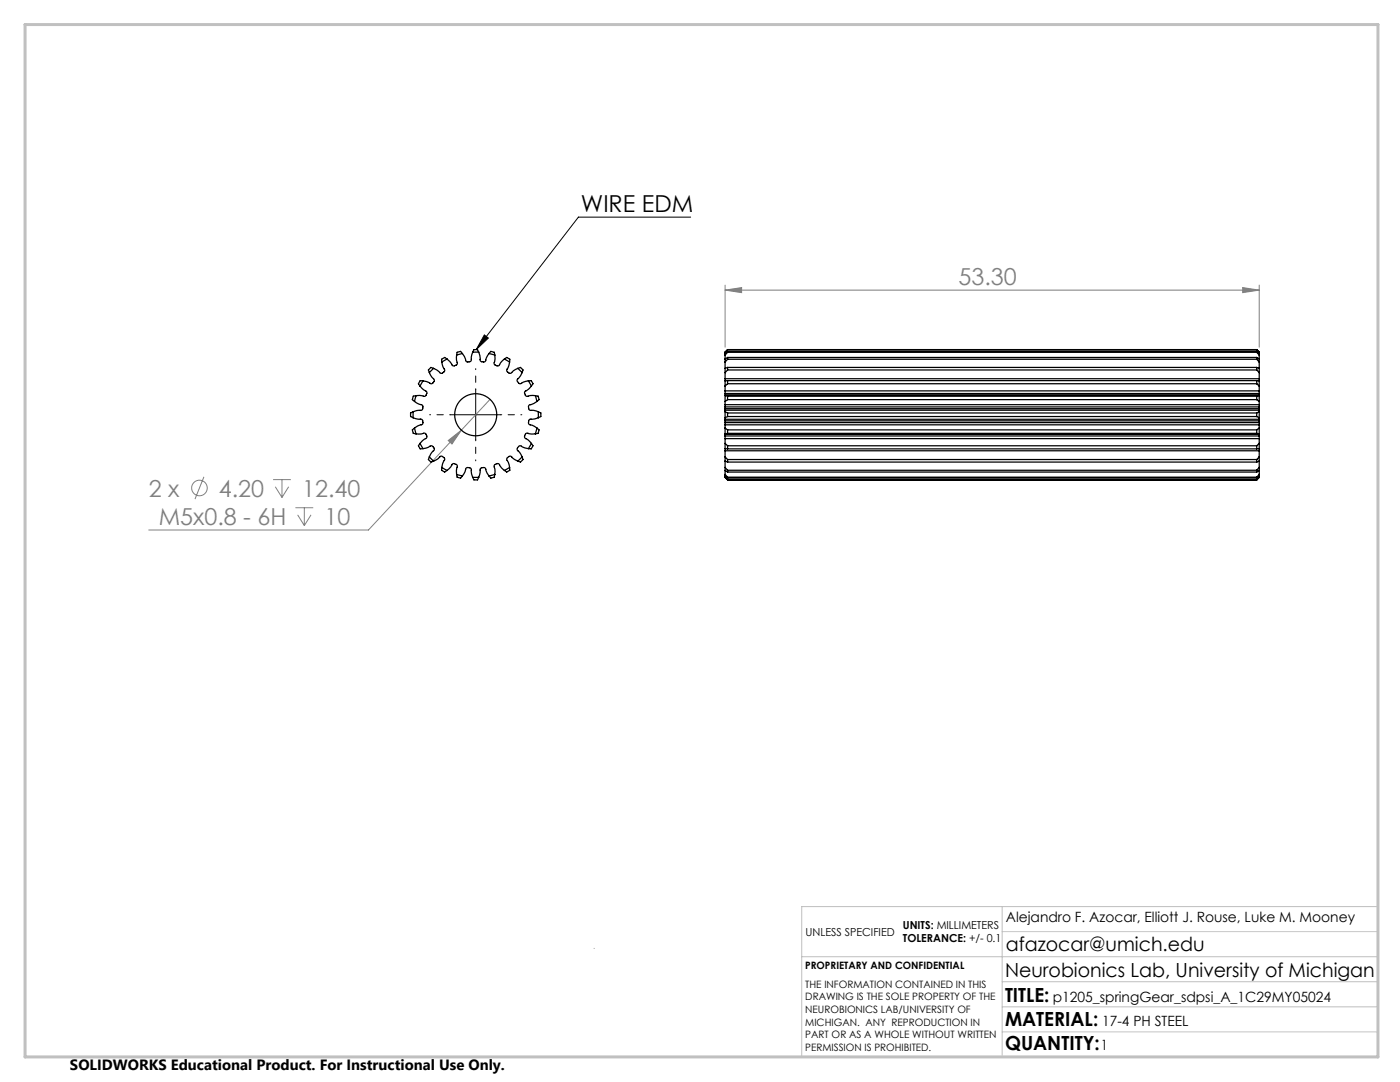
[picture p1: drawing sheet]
<svg xmlns="http://www.w3.org/2000/svg" width="279mm" height="216mm" viewBox="0 0 279 216" stroke-linecap="round" stroke-linejoin="round" font-family="sans-serif">
<g fill="none" stroke="#808080" stroke-width=".2">
<path d="M144.7 57.9l3.3-.5v1zM144.7 56.9v12.4M144.7 57.9h106.6M248 57.4l3.3 .5-3.3 .5zM251.3 56.9v12.4M97.8 79.7l-24.3 26.1h-43.8M40.7 95.1l-1.8 4.5M54.5 95.7h3.6M54.9 97.1l1.4 2.2M56.3 95.7v3.6M57.6 97.1l-1.3 2.2M89.5 87.9l2.6-2.1-1.9 2.8z"/>
<path d="M59 101.3h3.5M59.4 102.7l1.3 2.2M60.7 101.3v3.6M62.1 102.7l-1.4 2.2"/>
<circle cx="39.8" cy="97.4" r="1.56"/>
</g>
<path d="M137.8 43.3h-22.4l-20.4 26.5M94.9 77.8v10M96.7 66.8l.8 .7-2.5 2.3zM89.9 82.8h10" fill="none" stroke="#000" stroke-width=".2"/>
<path d="M94.9 77.8v-4.2M89.9 82.8h-4.2M94.9 87.8v4.2M99.9 82.8h4.2" fill="none" stroke="#000" stroke-width=".2" stroke-dasharray="15.2 1.3 1.3 1.3" stroke-dashoffset="15"/>
<path d="M118.6 189.2h.1M160 190.9h115M200 185.9h75M200 180.9v30M200 195.9h75M275 180.9h-115v30M200 205.9h75M200 200.9h75" fill="none" stroke="#c0c0c0" stroke-width=".2"/>
<path d="M5 4.9h270v206h-270z" fill="none" stroke="#c0c0c0" stroke-width=".6"/>
<path d="M96.7 66.8l.8 .7-2.5 2.3z" fill="#000"/>
<g fill="#808080">
<path d="M89.5 87.9l2.6-2.1-1.9 2.8z"/>
<path d="M144.7 57.9l3.3-.5v1zM248 57.4l3.3 .5-3.3 .5z"/>
</g>
<g fill="none" stroke="#000" stroke-width=".25">
<path d="M83 78.9l-.3 1.2M83 78.9l-.5 .2-.1 .3-.1 .3 .4 .4M83.8 77l1.1 1a.6 .6 0 0 1 .2 .7 .6 .6 0 0 1-.6 .4l-1.5-.2M84.4 76l-.6 1M84.4 76h-.5l-.2 .3-.2 .3 .3 .4M85.7 74.4l.8 1.2a.6 .6 0 0 1 0 .7 .6 .6 0 0 1-.7 .2l-1.4-.5M86.5 73.5l-.8 .9M86.5 73.5l-.5-.2-.3 .3-.2 .2 .2 .6M88.2 72.2l.5 1.4a.6 .6 0 0 1-.2 .7 .6 .6 0 0 1-.8 0l-1.2-.8M89.2 71.6l-1 .6M89.2 71.6l-.4-.3-.4 .2-.3 .2 .1 .5M91.1 70.9l.1 1.4a.6 .6 0 0 1-.3 .6 .6 .6 0 0 1-.7-.1l-1-1.2"/>
<path d="M92.3 70.5l-1.2 .4M92.3 70.5l-.4-.4-.3 .1-.4 .1-.1 .6M94.3 70.3l-.2 1.4a.6 .6 0 0 1-.6 .5 .6 .6 0 0 1-.6-.3l-.6-1.4M94.3 70.3h1.2M94.3 70.3l.3-.5h.3h.4l.2 .5M95.5 70.3l.3 1.2a.47 .47 0 0 0 .1 .5 .47 .47 0 0 0 .4 .2l.6-.1 .1-.7 .6-.9M97.6 70.5l1.2 .4M97.6 70.5l.4-.4 .3 .1 .3 .1 .2 .6M98.8 70.9l-.1 1.2a.47 .47 0 0 0-.1 .5 .47 .47 0 0 0 .4 .3h.6l.3-.5 .8-.8M100.7 71.6l1 .6M100.7 71.6l.4-.3 .3 .2 .3 .2v.5M101.7 72.2l-.4 1.3a.47 .47 0 0 0-.2 .4 .47 .47 0 0 0 .3 .4l.5 .2 .5-.5 .9-.5"/>
<path d="M103.3 73.5l.9 .9M103.3 73.5l.6-.2 .2 .3 .3 .2-.2 .6M104.2 74.4l-.7 1.1a.47 .47 0 0 0-.3 .3 .47 .47 0 0 0 .2 .5l.4 .3 .6-.4 1.1-.2M105.5 76l.6 1M105.5 76h.5l.2 .3 .2 .3-.3 .4M106.1 77l-1 .9a.47 .47 0 0 0-.4 .3 .47 .47 0 0 0 .1 .5l.3 .4 .7-.2h1M106.8 78.9l.4 1.2M106.8 78.9l.6 .2 .1 .3 .1 .3-.4 .4M144.7 77v1M144.7 76v1M144.7 78v.5M144.7 78.5v.3"/>
<path d="M144.7 74.4v1.2M144.7 73.5v.9M144.7 75.6v.4M144.7 72.2v1.3M144.7 71.6v.6M144.7 70.9v.7M144.7 70.5v.4M144.7 70.3h.1M144.7 78.8l106.6 .1M144.7 78h106.6M144.7 78.8h106.6M144.7 70.3v.2"/>
<path d="M144.7 78.5h106.6M144.7 75.6h106.6M145.2 79.1v.6M145.2 79.1l-.5-.2v1.2M145.2 76v.6M145.2 73.3v.5M145.2 71.3v.4M145.2 70.1v.2M145.2 69.8h.1M145.2 69.8l-.5 .5M145.2 69.8h105.6M145.2 79.7l-.5 .4"/>
<path d="M145.2 79.7h105.6M145.2 79.1h105.6M145.2 76.6l-.5 .4M145.2 76.6h105.6M145.2 76h105.6M145.2 76h-.5M145.2 73.8l-.5 .6M145.2 73.8h105.6M145.2 73.3h105.6M145.2 73.3l-.5 .2M145.2 71.7l-.5 .5M145.2 71.7h105.6"/>
<path d="M145.2 71.3l-.5 .3M145.2 71.3h105.6M145.2 70.3l-.5 .6M145.2 70.3h105.6M145.2 70.1l-.5 .4M145.2 70.1h105.6M250.8 79.1v.6M250.8 79.1l.5-.2v1.2M250.8 76v.6M250.8 73.3v.5M250.8 71.3v.4M250.8 71.3l.5 .3v.6"/>
<path d="M250.8 70.1v.2M250.8 70.1l.5 .4v.4M250.8 69.8h.1M250.8 69.8l.5 .5M250.8 79.7l.5 .4M250.8 76.6l.5 .4M250.8 76h.5M250.8 73.8l.5 .6M250.8 73.3l.5 .2M250.8 71.7l.5 .5M250.8 70.3l.5 .6M251.3 77v1"/>
<path d="M251.3 76v1M251.3 78v.5M251.3 78.5v.3M251.3 74.4v1.2M251.3 73.5v.9M251.3 75.6v.4M251.3 72.2v1.3M251.3 70.9v.7M251.3 70.3h.1M251.3 70.3v.2M251.3 78.8v.1M82.5 83.4l1.4 .2a.6 .6 0 0 1 .5 .5 .6 .6 0 0 1-.4 .7l-1.3 .6"/>
<path d="M82.5 82.2v1.2M82.5 82.2l-.6 .2v.4v.3l.6 .3M82.7 85.4l.3 1.2M82.7 80.1l1.3 .6a.6 .6 0 0 1 .4 .7 .6 .6 0 0 1-.5 .5l-1.4 .3M82.7 85.4l-.4 .4 .1 .3 .1 .4 .5 .1M83 86.6l1.5-.1a.6 .6 0 0 1 .6 .3 .6 .6 0 0 1-.2 .7l-1.1 1M83.8 88.5l.6 1M83.8 88.5l-.3 .4 .2 .4 .2 .3 .5-.1M84.4 89.5l1.4-.5a.6 .6 0 0 1 .7 .2 .6 .6 0 0 1 0 .7l-.8 1.3M85.7 91.2l.8 .8M85.7 91.2l-.2 .5 .2 .3 .3 .2 .5-.2M86.5 92l1.2-.8a.6 .6 0 0 1 .8 0 .6 .6 0 0 1 .2 .7l-.5 1.4"/>
<path d="M88.2 93.3l1 .6M88.2 93.3l-.1 .5 .3 .2 .4 .2 .4-.3M89.2 93.9l1-1.1a.6 .6 0 0 1 .7-.2 .6 .6 0 0 1 .3 .6l-.1 1.5M91.1 94.7l1.2 .3M91.1 94.7l.1 .5 .4 .1 .3 .1 .4-.4M92.3 95l.6-1.3a.6 .6 0 0 1 .6-.4 .6 .6 0 0 1 .6 .5l.2 1.4M94.3 95.2h1.2M94.3 95.2l.3 .6h.2h.5l.2-.6M97.6 95l-.6-1.2a.47 .47 0 0 0-.2-.4 .47 .47 0 0 0-.5-.1l-.5 .3v.6l-.3 1M98.8 94.7l-1.2 .3M98.8 94.7l-.2 .5-.3 .1-.3 .1-.4-.4M100.7 93.9l-.9-1a.47 .47 0 0 0-.3-.4 .47 .47 0 0 0-.5 .1l-.4 .4 .2 .6v1.1"/>
<path d="M101.7 93.3l-1 .6M101.7 93.3v.5l-.3 .2-.3 .2-.4-.3M103.3 92l-1.1-.7a.47 .47 0 0 0-.3-.3 .47 .47 0 0 0-.5 .2l-.3 .5 .3 .6 .3 1M104.2 91.2l-.9 .8M104.2 91.2l.2 .5-.3 .3-.2 .2-.6-.2M105.5 89.5l-1.3-.3a.47 .47 0 0 0-.4-.3 .47 .47 0 0 0-.4 .3l-.2 .6 .5 .4 .5 1M106.1 88.5l-.6 1M106.1 88.5l.3 .4-.2 .4-.2 .3-.5-.1M106.8 86.6l-1.2-.1a.47 .47 0 0 0-.5-.1 .47 .47 0 0 0-.3 .4v.6l.5 .3 .8 .8M107.2 80.1l-1.2 .6a.47 .47 0 0 0-.4 .2 .47 .47 0 0 0-.1 .5l.2 .5h.7l1 .3M107.2 85.4l-.4 1.2M107.2 85.4l.4 .4-.1 .3-.1 .4-.6 .1"/>
<path d="M107.4 82.2v1.2M107.4 83.4l-1.2 .3a.47 .47 0 0 0-.5 0 .47 .47 0 0 0-.2 .4l.1 .6 .7 .2 .9 .5M107.4 82.2l.5 .2v.4v.3l-.5 .3M144.7 82.2v1.2M144.7 83.4v.3M144.7 81.9v.3M144.7 80.1v.6M144.7 84.8v.6M144.7 85.4v1.2l.5-.1M144.7 87.5v1M144.7 88.5v1M144.7 81.5v.4"/>
<path d="M144.7 83.7v.3M144.7 84.3v.5M144.7 80.7v.5M144.7 84v.3M144.7 81.2v.3M144.7 87v.5M144.7 86.7v.3M144.7 89.9v1.3M144.7 91.2v.8M144.7 89.5v.4M144.7 92v1.3M144.7 93.3v.6"/>
<path d="M144.7 93.9v.8M144.7 94.7v.3M144.7 95.3h.1M144.7 83.7h106.6M144.7 81.9h106.6M144.7 86.6h106.6M144.7 95.3l.5 .5M144.7 82.2l.5 .2M144.7 80.7h106.6M144.7 85.4l.5 .4M144.7 84.8h106.6M144.7 88.5l.5 .4"/>
<path d="M144.7 87.5h106.6M144.7 89.5l.5 .1M144.7 81.5h106.6M144.7 84h106.6M144.7 84.3h106.6M144.7 81.2h106.6M144.7 86.7h.1M144.7 95v.2M144.7 86.7h106.6M144.7 87h106.6M144.7 91.2l.5 .5M144.7 89.9h106.6"/>
<path d="M144.7 92l.5 .2M144.7 93.3l.5 .5M144.7 93.9l.5 .3M144.7 94.7l.5 .5M144.7 95l.5 .4M145.2 82.4v.7M145.2 85.8v.7M145.2 88.9v.7M145.2 91.7v.5M145.2 93.8v.4M145.2 95.2v.2M145.2 95.8h.1"/>
<path d="M145.2 95.8h105.6M145.2 82.4h105.6M145.2 83.1h105.6M145.2 83.1l-.5 .3M145.2 85.8h105.6M145.2 86.5h105.6M145.2 88.9h105.6M145.2 89.6h105.6M145.2 91.7h105.6M145.2 92.2h105.6M145.2 93.8h105.6M145.2 94.2h105.6"/>
<path d="M145.2 95.2h105.6M145.2 95.4h105.6M250.8 82.4v.7M250.8 85.8v.7M250.8 88.9v.7M250.8 91.7v.5M250.8 93.8v.4M250.8 95.2v.2M250.8 95.8h.1M250.8 83.1l.5 .3M251.3 82.2v1.2M251.3 83.4v.3"/>
<path d="M251.3 81.9v.3M251.3 80.1v.6M251.3 84.8v.6M251.3 85.4v1.2l-.5-.1M251.3 88.5v1M251.3 87.5v1M251.3 81.5v.4M251.3 83.7v.3M251.3 84.3v.5M251.3 80.7v.5M251.3 84v.3M251.3 81.2v.3"/>
<path d="M251.3 87v.5M251.3 86.7v.3M251.3 89.9v1.3M251.3 91.2v.8M251.3 89.5v.4M251.3 92v1.3M251.3 93.3v.6l-.5 .3M251.3 93.9v.8M251.3 94.7v.3l-.5 .4M251.3 95.2h.1M251.3 95.3l-.5 .5M251.3 82.2l-.5 .2"/>
<path d="M251.3 85.4l-.5 .4M251.3 89.5l-.5 .1M251.3 88.5l-.5 .4M251.3 86.7h.1M251.3 95.1v.1M251.3 91.2l-.5 .5M251.3 92l-.5 .2M251.3 93.3l-.5 .5M251.3 94.7l-.5 .5"/>
<circle cx="94.9" cy="82.8" r="4.2"/>
</g>
<text font-size="4.7" x="115.9" y="42.3">WIRE EDM</text>
<g font-size="4.7" fill="#808080">
<text x="191.3" y="56.9">53.30</text>
<text x="29.7" y="99.1">2 x</text>
<text x="43.7" y="99.1">4.20</text>
<text x="60.3" y="99.1">12.40</text>
<text x="31.7" y="104.7">M5x0.8 - 6H</text>
<text x="64.8" y="104.7">10</text>
</g>
<g font-size="3.9">
<text x="200.7" y="189.8">afazocar@umich.edu</text>
<text x="200.6" y="194.9">Neurobionics Lab, University of Michigan</text>
<text x="200.6" y="199.8">TITLE:</text>
<text x="200.6" y="209.5">QUANTITY:</text>
<text x="200.6" y="204.6">MATERIAL:</text>
</g>
<text font-size="3" x="14" y="213.5">SOLIDWORKS Educational Product. For Instructional Use Only.</text>
<g font-size="2.8">
<text x="200.7" y="183.9">Alejandro F. Azocar, Elliott J. Rouse, Luke M. Mooney</text>
<text x="210.1" y="199.8">p1205_springGear_sdpsi_A_1C29MY05024</text>
<text x="219.7" y="209.5">1</text>
<text x="220" y="204.6">17-4 PH STEEL</text>
</g>
<g font-size="2.2">
<text x="180.2" y="185.3">UNITS: MILLIMETERS</text>
<text x="160.8" y="186.8">UNLESS SPECIFIED</text>
<text x="180.2" y="188">TOLERANCE: +/- 0.1</text>
</g>
<g font-size="2">
<text x="160.7" y="193.4">PROPRIETARY AND CONFIDENTIAL</text>
<text x="160.7" y="197.1">THE INFORMATION CONTAINED IN THIS</text>
<text x="160.7" y="199.6">DRAWING IS THE SOLE PROPERTY OF THE</text>
<text x="160.7" y="202.1">NEUROBIONICS LAB/UNIVERSITY OF</text>
<text x="160.7" y="204.6">MICHIGAN. ANY REPRODUCTION IN</text>
<text x="160.7" y="207.2">PART OR AS A WHOLE WITHOUT WRITTEN</text>
<text x="160.7" y="209.7">PERMISSION IS PROHIBITED.</text>
</g>
</svg>
